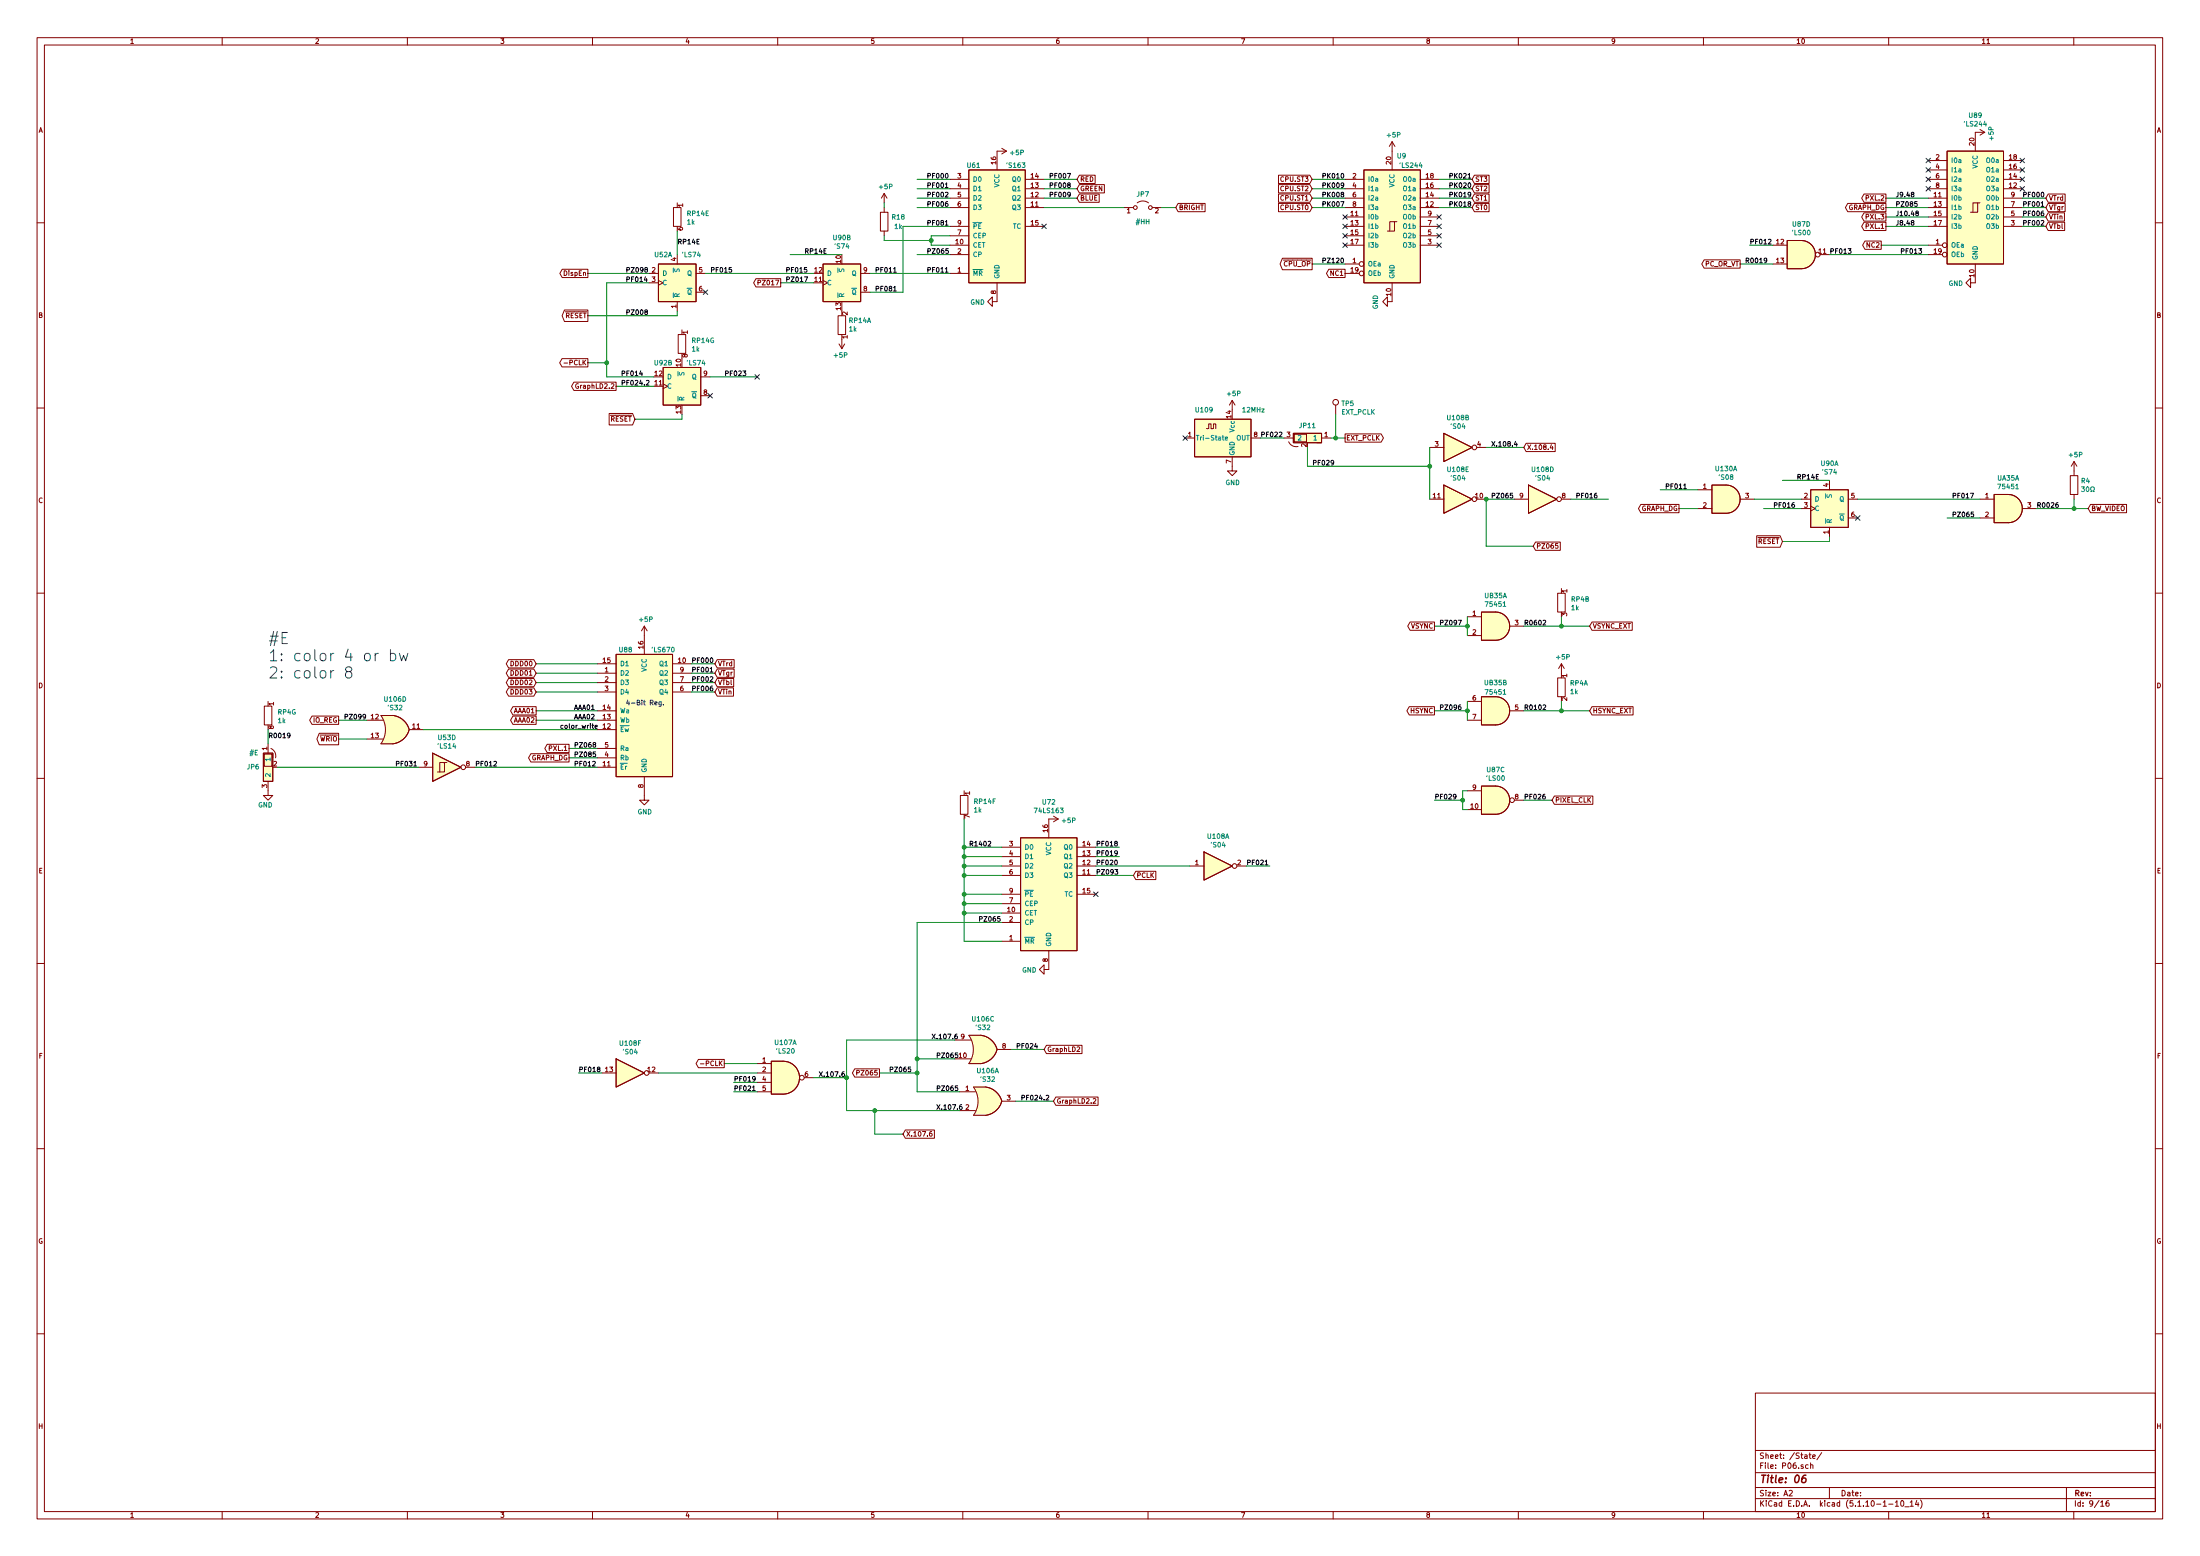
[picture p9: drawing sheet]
EESchema Schematic File Version 4
EELAYER 30 0
EELAYER END
$Descr A2 23386 16535
encoding utf-8
Sheet 9 16
Title "06 "
Date ""
Rev ""
Comp ""
Comment1 ""
Comment2 ""
Comment3 ""
Comment4 ""
$EndDescr
$Comp
L 74xx:74LS244 U9
U 1 1
P 14800 2400
AR Path="/627500B5/6275093B" Ref="U9"  Part="1" 
AR Path="/62047FF5/6275093B" Ref="U?"  Part="1" 
AR Path="/62192231/6275093B" Ref="U?"  Part="1" 
AR Path="/63E57914/6275093B" Ref="U?"  Part="1" 
F 0 "U9" H 14900 3150 50  0000 C CNN
F 1 "'LS244" H 15000 3050 50  0000 C CNN
F 2 "Package_DIP:DIP-20_W7.62mm" H 14800 2400 50  0001 C CNN
F 3 "http://www.ti.com/lit/ds/symlink/sn74ls244.pdf" H 14800 2400 50  0001 C CNN
	1    14800 2400
	1    0    0    -1  
$EndComp
Wire Wire Line
	13950 1900 14300 1900
Text Label 14050 1900 0    50   ~ 0
PK010
Text GLabel 13950 1900 0    50   Input ~ 0
CPU.ST3
Wire Wire Line
	13950 2000 14300 2000
Text Label 14050 2000 0    50   ~ 0
PK009
Wire Wire Line
	13950 2100 14300 2100
Text Label 14050 2100 0    50   ~ 0
PK008
Wire Wire Line
	13950 2200 14300 2200
Text Label 14050 2200 0    50   ~ 0
PK007
Wire Wire Line
	15300 1900 15650 1900
Text Label 15400 1900 0    50   ~ 0
PK021
Wire Wire Line
	15300 2000 15650 2000
Text Label 15400 2000 0    50   ~ 0
PK020
Wire Wire Line
	15300 2100 15650 2100
Text Label 15400 2100 0    50   ~ 0
PK019
Wire Wire Line
	15300 2200 15650 2200
Text Label 15400 2200 0    50   ~ 0
PK018
$Comp
L power:+5P #PWR0128
U 1 1
P 14800 1600
AR Path="/627500B5/621700B3" Ref="#PWR0128"  Part="1" 
AR Path="/62192231/621700B3" Ref="#PWR?"  Part="1" 
AR Path="/63E57914/621700B3" Ref="#PWR?"  Part="1" 
F 0 "#PWR0128" H 14800 1450 50  0001 C CNN
F 1 "+5P" H 14815 1773 50  0000 C CNN
F 2 "" H 14800 1600 50  0001 C CNN
F 3 "" H 14800 1600 50  0001 C CNN
	1    14800 1600
	1    0    0    -1  
$EndComp
$Comp
L power:GND #PWR0129
U 1 1
P 14800 3200
AR Path="/627500B5/62174381" Ref="#PWR0129"  Part="1" 
AR Path="/62192231/62174381" Ref="#PWR?"  Part="1" 
AR Path="/63E57914/62174381" Ref="#PWR?"  Part="1" 
F 0 "#PWR0129" H 14800 2950 50  0001 C CNN
F 1 "GND" H 14805 3027 50  0000 C CNN
F 2 "" H 14800 3200 50  0001 C CNN
F 3 "" H 14800 3200 50  0001 C CNN
	1    14800 3200
	0    1    1    0   
$EndComp
$Comp
L 74xx:74LS32 U106
U 4 1
P 4200 7750
AR Path="/627500B5/62350357" Ref="U106"  Part="4" 
AR Path="/63E57914/62350357" Ref="U?"  Part="4" 
F 0 "U106" H 4200 8075 50  0000 C CNN
F 1 "'S32" H 4200 7984 50  0000 C CNN
F 2 "Package_DIP:DIP-14_W7.62mm" H 4200 7750 50  0001 C CNN
F 3 "http://www.ti.com/lit/gpn/sn74LS32" H 4200 7750 50  0001 C CNN
	4    4200 7750
	1    0    0    -1  
$EndComp
Text Label 3900 7650 2    50   ~ 0
PZ099
Wire Wire Line
	3900 7650 3600 7650
$Comp
L 74xx:74LS670 U88
U 1 1
P 6850 7550
AR Path="/627500B5/623540BA" Ref="U88"  Part="1" 
AR Path="/63E57914/623540BA" Ref="U?"  Part="1" 
F 0 "U88" H 6650 8200 50  0000 C CNN
F 1 "'LS670" H 7050 8200 50  0000 C CNN
F 2 "Package_DIP:DIP-16_W7.62mm" H 6850 7550 50  0001 C CNN
F 3 "http://www.ti.com/lit/gpn/sn74LS670" H 6850 7550 50  0001 C CNN
	1    6850 7550
	1    0    0    -1  
$EndComp
Text GLabel 3600 7650 0    50   Output ~ 0
IO_REG
$Comp
L 74xx:74LS14 U53
U 4 1
P 4750 8150
AR Path="/627500B5/6236D784" Ref="U53"  Part="4" 
AR Path="/63E57914/6236D784" Ref="U?"  Part="4" 
F 0 "U53" H 4750 8467 50  0000 C CNN
F 1 "'LS14" H 4750 8376 50  0000 C CNN
F 2 "Package_DIP:DIP-14_W7.62mm" H 4750 8150 50  0001 C CNN
F 3 "http://www.ti.com/lit/gpn/sn74LS14" H 4750 8150 50  0001 C CNN
	4    4750 8150
	1    0    0    -1  
$EndComp
Text Label 7350 7350 0    50   ~ 0
PF006
Text GLabel 13950 2200 0    50   Input ~ 0
CPU.ST0
Text GLabel 13950 2100 0    50   Input ~ 0
CPU.ST1
Text GLabel 13950 2000 0    50   Input ~ 0
CPU.ST2
$Comp
L Oscillator:ACO-xxxMHz-A U109
U 1 1
P 13100 4650
F 0 "U109" H 12700 4950 50  0000 L CNN
F 1 "12MHz" H 13200 4950 50  0000 L CNN
F 2 "Oscillator:Oscillator_DIP-14" H 13550 4300 50  0001 C CNN
F 3 "http://www.conwin.com/datasheets/cx/cx030.pdf" H 12825 4775 50  0001 C CNN
	1    13100 4650
	1    0    0    -1  
$EndComp
$Comp
L power:GND #PWR0208
U 1 1
P 13100 4950
F 0 "#PWR0208" H 13100 4700 50  0001 C CNN
F 1 "GND" H 13105 4777 50  0000 C CNN
F 2 "" H 13100 4950 50  0001 C CNN
F 3 "" H 13100 4950 50  0001 C CNN
	1    13100 4950
	1    0    0    -1  
$EndComp
$Comp
L power:+5P #PWR0209
U 1 1
P 13100 4350
F 0 "#PWR0209" H 13100 4200 50  0001 C CNN
F 1 "+5P" H 13115 4523 50  0000 C CNN
F 2 "" H 13100 4350 50  0001 C CNN
F 3 "" H 13100 4350 50  0001 C CNN
	1    13100 4350
	1    0    0    -1  
$EndComp
Wire Wire Line
	13400 4650 13650 4650
Wire Wire Line
	14150 4650 14200 4650
Text GLabel 14300 4650 2    50   Output ~ 0
EXT_PCLK
Wire Wire Line
	13900 4750 13900 4950
NoConn ~ 12600 4650
$Comp
L 74xx:74LS04 U108
U 2 1
P 15500 4750
F 0 "U108" H 15500 5067 50  0000 C CNN
F 1 "'S04" H 15500 4976 50  0000 C CNN
F 2 "Package_DIP:DIP-14_W7.62mm" H 15500 4750 50  0001 C CNN
F 3 "http://www.ti.com/lit/gpn/sn74LS04" H 15500 4750 50  0001 C CNN
	2    15500 4750
	1    0    0    -1  
$EndComp
$Comp
L 74xx:74LS04 U108
U 5 1
P 15500 5300
F 0 "U108" H 15500 5617 50  0000 C CNN
F 1 "'S04" H 15500 5526 50  0000 C CNN
F 2 "Package_DIP:DIP-14_W7.62mm" H 15500 5300 50  0001 C CNN
F 3 "http://www.ti.com/lit/gpn/sn74LS04" H 15500 5300 50  0001 C CNN
	5    15500 5300
	1    0    0    -1  
$EndComp
Wire Wire Line
	15200 5300 15200 4950
Wire Wire Line
	13900 4950 15200 4950
Connection ~ 15200 4950
Wire Wire Line
	15200 4950 15200 4750
Text Label 13950 4950 0    50   ~ 0
PF029
Text Label 13400 4650 0    50   ~ 0
PF022
$Comp
L LOET.DE:M20-Jumper.2 JP11
U 1 1
P 13900 4650
F 0 "JP11" H 13900 4783 50  0000 C CNN
F 1 "#G" H 13950 4850 50  0001 C CNN
F 2 "Connector_PinHeader_2.54mm:PinHeader_1x03_P2.54mm_Vertical" H 13900 4750 50  0001 C CNN
F 3 "" H 13900 4750 50  0001 C CNN
	1    13900 4650
	1    0    0    -1  
$EndComp
$Comp
L LOET.DE:75451 UB35
U 1 1
P 15600 6550
F 0 "UB35" H 15900 6775 50  0000 C CNN
F 1 "75451" H 15900 6684 50  0000 C CNN
F 2 "Package_DIP:DIP-8_W7.62mm" H 15820 6630 50  0001 C CNN
F 3 "http://www.ti.com/lit/gpn/sn74LS09" H 15820 6630 50  0001 C CNN
	1    15600 6550
	1    0    0    -1  
$EndComp
$Comp
L LOET.DE:75451 UB35
U 2 1
P 15600 7450
F 0 "UB35" H 15900 7650 50  0000 C CNN
F 1 "75451" H 15900 7550 50  0000 C CNN
F 2 "Package_DIP:DIP-8_W7.62mm" H 15820 7530 50  0001 C CNN
F 3 "http://www.ti.com/lit/gpn/sn74LS09" H 15820 7530 50  0001 C CNN
	2    15600 7450
	1    0    0    -1  
$EndComp
Text Label 16200 7550 0    50   ~ 0
R0102
Text Label 16200 6650 0    50   ~ 0
R0602
Wire Wire Line
	16200 7550 16600 7550
Wire Wire Line
	16200 6650 16600 6650
Text GLabel 16900 7550 2    50   Input ~ 0
HSYNC_EXT
Text GLabel 16900 6650 2    50   Input ~ 0
VSYNC_EXT
$Comp
L LOET.DE:75451 UA35
U 1 1
P 21050 5300
F 0 "UA35" H 21350 5525 50  0000 C CNN
F 1 "75451" H 21350 5434 50  0000 C CNN
F 2 "Package_DIP:DIP-8_W7.62mm" H 21270 5380 50  0001 C CNN
F 3 "http://www.ti.com/lit/gpn/sn74LS09" H 21270 5380 50  0001 C CNN
	1    21050 5300
	1    0    0    -1  
$EndComp
Text GLabel 22200 5400 2    50   Input ~ 0
BW_VIDEO
Wire Wire Line
	21650 5400 22050 5400
Text Label 21650 5400 0    50   ~ 0
R0026
Text GLabel 11450 2100 2    50   Input ~ 0
BLUE
Text GLabel 11450 2000 2    50   Input ~ 0
GREEN
$Comp
L power:GND #PWR0210
U 1 1
P 10600 3200
F 0 "#PWR0210" H 10600 2950 50  0001 C CNN
F 1 "GND" V 10605 3072 50  0000 R CNN
F 2 "" H 10600 3200 50  0001 C CNN
F 3 "" H 10600 3200 50  0001 C CNN
	1    10600 3200
	0    1    1    0   
$EndComp
$Comp
L power:+5P #PWR0211
U 1 1
P 10600 1600
F 0 "#PWR0211" H 10600 1450 50  0001 C CNN
F 1 "+5P" V 10615 1728 50  0000 L CNN
F 2 "" H 10600 1600 50  0001 C CNN
F 3 "" H 10600 1600 50  0001 C CNN
	1    10600 1600
	0    1    1    0   
$EndComp
Text Label 11150 2100 0    50   ~ 0
PF009
Text Label 11150 2000 0    50   ~ 0
PF008
Wire Wire Line
	11100 1900 11450 1900
Text Label 11150 1900 0    50   ~ 0
PF007
Text GLabel 11450 1900 2    50   Input ~ 0
RED
NoConn ~ 11100 2400
Text GLabel 12500 2200 2    50   Input ~ 0
BRIGHT
Wire Wire Line
	12350 2200 12500 2200
Text GLabel 15650 2200 2    50   Input ~ 0
ST0
Text GLabel 15650 2100 2    50   Input ~ 0
ST1
Text GLabel 15650 2000 2    50   Input ~ 0
ST2
Text GLabel 15650 1900 2    50   Input ~ 0
ST3
Text GLabel 13950 2800 0    50   Output ~ 0
~CPU_OP
Wire Wire Line
	13950 2800 14300 2800
Text Label 14050 2800 0    50   ~ 0
PZ120
Text Label 15300 7550 0    50   ~ 0
PZ096
Wire Wire Line
	15250 7550 15600 7550
Text GLabel 15250 7550 0    50   Output ~ 0
HSYNC
Wire Wire Line
	15600 7450 15600 7550
Connection ~ 15600 7550
Wire Wire Line
	15600 7550 15600 7650
Text Label 15300 6650 0    50   ~ 0
PZ097
Wire Wire Line
	15250 6650 15600 6650
Text GLabel 15250 6650 0    50   Output ~ 0
VSYNC
Wire Wire Line
	15600 6550 15600 6650
Connection ~ 15600 6650
Wire Wire Line
	15600 6650 15600 6750
Wire Wire Line
	5050 8150 6350 8150
NoConn ~ 14300 2300
NoConn ~ 15300 2300
NoConn ~ 14300 2400
NoConn ~ 15300 2400
NoConn ~ 14300 2500
NoConn ~ 15300 2500
NoConn ~ 15300 2600
NoConn ~ 14300 2600
Text GLabel 14300 2900 0    50   Output ~ 0
NC1
$Comp
L Connector:TestPoint TP?
U 1 1
P 14200 4400
AR Path="/61F621A7/639E5D11" Ref="TP?"  Part="1" 
AR Path="/627500B5/639E5D11" Ref="TP5"  Part="1" 
F 0 "TP5" H 14258 4518 50  0000 L CNN
F 1 "EXT_PCLK" H 14258 4427 50  0000 L CNN
F 2 "Connector_PinHeader_1.00mm:PinHeader_1x01_P1.00mm_Vertical" H 14400 4400 50  0001 C CNN
F 3 "~" H 14400 4400 50  0001 C CNN
	1    14200 4400
	1    0    0    -1  
$EndComp
Wire Wire Line
	14200 4400 14200 4650
Connection ~ 14200 4650
Wire Wire Line
	14200 4650 14300 4650
$Comp
L power:GND #PWR0132
U 1 1
P 2850 8400
AR Path="/627500B5/62373EEC" Ref="#PWR0132"  Part="1" 
AR Path="/63E57914/62373EEC" Ref="#PWR?"  Part="1" 
F 0 "#PWR0132" H 2850 8150 50  0001 C CNN
F 1 "GND" H 2900 8250 50  0000 R CNN
F 2 "" H 2850 8400 50  0001 C CNN
F 3 "" H 2850 8400 50  0001 C CNN
	1    2850 8400
	1    0    0    -1  
$EndComp
Text Notes 2850 7400 0    118  ~ 0
#E\n1: color 4 or bw\n2: color 8\n\n
Wire Wire Line
	10100 2500 9900 2500
Wire Wire Line
	9900 2500 9900 2550
Wire Wire Line
	9900 2600 10100 2600
$Comp
L 74xx:74LS163 U72
U 1 1
P 11150 9500
F 0 "U72" H 11150 10481 50  0000 C CNN
F 1 "74LS163" H 11150 10390 50  0000 C CNN
F 2 "Package_DIP:DIP-16_W7.62mm" H 11150 9500 50  0001 C CNN
F 3 "http://www.ti.com/lit/gpn/sn74LS163" H 11150 9500 50  0001 C CNN
	1    11150 9500
	1    0    0    -1  
$EndComp
$Comp
L power:GND #PWR0560
U 1 1
P 11150 10300
F 0 "#PWR0560" H 11150 10050 50  0001 C CNN
F 1 "GND" V 11155 10172 50  0000 R CNN
F 2 "" H 11150 10300 50  0001 C CNN
F 3 "" H 11150 10300 50  0001 C CNN
	1    11150 10300
	0    1    1    0   
$EndComp
$Comp
L power:+5P #PWR0561
U 1 1
P 11150 8700
F 0 "#PWR0561" H 11150 8550 50  0001 C CNN
F 1 "+5P" V 11165 8828 50  0000 L CNN
F 2 "" H 11150 8700 50  0001 C CNN
F 3 "" H 11150 8700 50  0001 C CNN
	1    11150 8700
	0    1    1    0   
$EndComp
Wire Wire Line
	10650 9000 10250 9000
Wire Wire Line
	10250 9000 10250 9100
Wire Wire Line
	10250 9600 10650 9600
Wire Wire Line
	10650 9300 10250 9300
Connection ~ 10250 9300
Wire Wire Line
	10250 9300 10250 9500
Wire Wire Line
	10650 9200 10250 9200
Connection ~ 10250 9200
Wire Wire Line
	10250 9200 10250 9300
Wire Wire Line
	10650 9100 10250 9100
Connection ~ 10250 9100
Wire Wire Line
	10250 9100 10250 9200
$Comp
L 74xx:74LS32 U106
U 3 1
P 10450 11150
F 0 "U106" H 10450 11475 50  0000 C CNN
F 1 "'S32" H 10450 11384 50  0000 C CNN
F 2 "" H 10450 11150 50  0001 C CNN
F 3 "http://www.ti.com/lit/gpn/sn74LS32" H 10450 11150 50  0001 C CNN
	3    10450 11150
	1    0    0    -1  
$EndComp
$Comp
L 74xx:74LS32 U106
U 1 1
P 10500 11700
F 0 "U106" H 10500 12025 50  0000 C CNN
F 1 "'S32" H 10500 11934 50  0000 C CNN
F 2 "" H 10500 11700 50  0001 C CNN
F 3 "http://www.ti.com/lit/gpn/sn74LS32" H 10500 11700 50  0001 C CNN
	1    10500 11700
	1    0    0    -1  
$EndComp
Wire Wire Line
	9350 11400 9750 11400
Text Label 9450 11400 0    50   ~ 0
PZ065
Text GLabel 9350 11400 0    50   Output ~ 0
PZ065
Text Label 20750 5300 0    50   ~ 0
PF017
$Comp
L 74xx:74LS74 U90
U 1 1
P 19450 5400
F 0 "U90" H 19450 5881 50  0000 C CNN
F 1 "'S74" H 19450 5790 50  0000 C CNN
F 2 "Package_DIP:DIP-14_W7.62mm" H 19450 5400 50  0001 C CNN
F 3 "74xx/74hc_hct74.pdf" H 19450 5400 50  0001 C CNN
	1    19450 5400
	1    0    0    -1  
$EndComp
Wire Wire Line
	19750 5300 21050 5300
$Comp
L Jumper:Jumper_2_Open HH?
U 1 1
P 12150 2200
AR Path="/61F621A7/65405EFF" Ref="HH?"  Part="1" 
AR Path="/627500B5/65405EFF" Ref="JP7"  Part="1" 
F 0 "JP7" H 12150 2343 50  0000 C CNN
F 1 "#HH" H 12150 2050 50  0000 C CNN
F 2 "Connector_PinHeader_2.54mm:PinHeader_1x02_P2.54mm_Vertical" H 12150 2200 50  0001 C CNN
F 3 "~" H 12150 2200 50  0001 C CNN
	1    12150 2200
	1    0    0    -1  
$EndComp
$Comp
L Device:R R18
U 1 1
P 9400 2350
F 0 "R18" H 9550 2400 50  0000 C CNN
F 1 "1k" H 9550 2300 50  0000 C CNN
F 2 "Resistor_THT:R_Axial_DIN0207_L6.3mm_D2.5mm_P10.16mm_Horizontal" V 9330 2350 50  0001 C CNN
F 3 "~" H 9400 2350 50  0001 C CNN
	1    9400 2350
	1    0    0    -1  
$EndComp
Connection ~ 9900 2550
Wire Wire Line
	9900 2550 9900 2600
$Comp
L power:+5P #PWR0572
U 1 1
P 9400 2150
F 0 "#PWR0572" H 9400 2000 50  0001 C CNN
F 1 "+5P" H 9415 2323 50  0000 C CNN
F 2 "" H 9400 2150 50  0001 C CNN
F 3 "" H 9400 2150 50  0001 C CNN
	1    9400 2150
	1    0    0    -1  
$EndComp
Wire Wire Line
	9400 2150 9400 2200
Wire Wire Line
	9400 2500 9400 2550
Wire Wire Line
	9400 2550 9900 2550
$Comp
L 74xx:74LS74 U90
U 2 1
P 8950 3000
F 0 "U90" H 8950 3481 50  0000 C CNN
F 1 "'S74" H 8950 3390 50  0000 C CNN
F 2 "Package_DIP:DIP-14_W7.62mm" H 8950 3000 50  0001 C CNN
F 3 "74xx/74hc_hct74.pdf" H 8950 3000 50  0001 C CNN
	2    8950 3000
	1    0    0    -1  
$EndComp
Wire Wire Line
	10100 2900 9250 2900
Text Label 9850 2900 0    50   ~ 0
PF011
Text Label 9300 2900 0    50   ~ 0
PF011
Text Label 6100 8150 0    50   ~ 0
PF012
Text Label 5050 8150 0    50   ~ 0
PF012
Text Label 4200 8150 0    50   ~ 0
PF031
$Comp
L LOET.DE:M20-Jumper.1 JP6
U 1 1
P 2850 8150
F 0 "JP6" V 2850 8238 50  0000 L CNN
F 1 "#E" V 3000 8300 50  0000 C CNN
F 2 "Connector_PinHeader_2.54mm:PinHeader_1x03_P2.54mm_Vertical" H 2850 8250 50  0001 C CNN
F 3 "" H 2850 8250 50  0001 C CNN
	1    2850 8150
	0    -1   -1   0   
$EndComp
$Comp
L 74xx:74LS00 U?
U 4 1
P 19150 2700
AR Path="/620162E0/6276555B" Ref="U?"  Part="4" 
AR Path="/627500B5/6276555B" Ref="U87"  Part="4" 
F 0 "U87" H 19150 3025 50  0000 C CNN
F 1 "'LS00" H 19150 2934 50  0000 C CNN
F 2 "Package_DIP:DIP-14_W7.62mm" H 19150 2700 50  0001 C CNN
F 3 "http://www.ti.com/lit/gpn/sn74ls00" H 19150 2700 50  0001 C CNN
	4    19150 2700
	1    0    0    -1  
$EndComp
Text Label 18550 2800 0    50   ~ 0
R0019
Text GLabel 18500 2800 0    50   Output ~ 0
PC_OR_VT
Wire Wire Line
	18500 2800 18850 2800
$Comp
L 74xx:74LS244 U89
U 1 1
P 21000 2200
F 0 "U89" H 21000 3181 50  0000 C CNN
F 1 "'LS244" H 21000 3090 50  0000 C CNN
F 2 "Package_DIP:DIP-20_W7.62mm" H 21000 2200 50  0001 C CNN
F 3 "http://www.ti.com/lit/ds/symlink/sn74ls244.pdf" H 21000 2200 50  0001 C CNN
	1    21000 2200
	1    0    0    -1  
$EndComp
$Comp
L power:+5P #PWR0579
U 1 1
P 21000 1400
AR Path="/627500B5/62779CA0" Ref="#PWR0579"  Part="1" 
AR Path="/62192231/62779CA0" Ref="#PWR?"  Part="1" 
AR Path="/63E57914/62779CA0" Ref="#PWR?"  Part="1" 
F 0 "#PWR0579" H 21000 1250 50  0001 C CNN
F 1 "+5P" H 21015 1573 50  0000 C CNN
F 2 "" H 21000 1400 50  0001 C CNN
F 3 "" H 21000 1400 50  0001 C CNN
	1    21000 1400
	0    1    1    0   
$EndComp
$Comp
L power:GND #PWR0580
U 1 1
P 21000 3000
F 0 "#PWR0580" H 21000 2750 50  0001 C CNN
F 1 "GND" V 21005 2872 50  0000 R CNN
F 2 "" H 21000 3000 50  0001 C CNN
F 3 "" H 21000 3000 50  0001 C CNN
	1    21000 3000
	0    1    1    0   
$EndComp
Text Label 19450 2700 0    50   ~ 0
PF013
Text Label 20200 2700 0    50   ~ 0
PF013
Wire Wire Line
	19450 2700 20500 2700
Text Label 9300 3100 0    50   ~ 0
PF081
Wire Wire Line
	9250 3100 9600 3100
Wire Wire Line
	9600 3100 9600 2400
Wire Wire Line
	9600 2400 10100 2400
Text Label 9850 2400 0    50   ~ 0
PF081
Wire Wire Line
	11100 2200 11950 2200
Wire Wire Line
	11100 2100 11450 2100
Wire Wire Line
	11100 2000 11450 2000
$Comp
L 74xx:74LS163 U61
U 1 1
P 10600 2400
F 0 "U61" H 10350 3050 50  0000 C CNN
F 1 "'S163" H 10800 3050 50  0000 C CNN
F 2 "Package_DIP:DIP-16_W7.62mm" H 10600 2400 50  0001 C CNN
F 3 "http://www.ti.com/lit/gpn/sn74LS163" H 10600 2400 50  0001 C CNN
	1    10600 2400
	1    0    0    -1  
$EndComp
Text Label 9850 2700 0    50   ~ 0
PZ065
Wire Wire Line
	9750 2700 10100 2700
Text Label 9850 1900 0    50   ~ 0
PF000
Wire Wire Line
	9750 1900 10100 1900
Text Label 7350 7050 0    50   ~ 0
PF000
Wire Wire Line
	7350 7050 7600 7050
Wire Wire Line
	7350 7350 7600 7350
Text Label 21500 2100 0    50   ~ 0
PF000
Wire Wire Line
	21500 2100 21750 2100
Text Label 9850 2000 0    50   ~ 0
PF001
Wire Wire Line
	9750 2000 10100 2000
Text Label 7350 7150 0    50   ~ 0
PF001
Wire Wire Line
	7350 7150 7600 7150
Text Label 21500 2200 0    50   ~ 0
PF001
Wire Wire Line
	21500 2200 21750 2200
Text Label 9850 2100 0    50   ~ 0
PF002
Wire Wire Line
	9750 2100 10100 2100
Text Label 7350 7250 0    50   ~ 0
PF002
Wire Wire Line
	7350 7250 7600 7250
Text Label 21500 2400 0    50   ~ 0
PF002
Wire Wire Line
	21500 2400 21750 2400
Text Label 9850 2200 0    50   ~ 0
PF006
Wire Wire Line
	9750 2200 10100 2200
Text Label 21500 2300 0    50   ~ 0
PF006
Wire Wire Line
	21500 2300 21750 2300
NoConn ~ 20500 1700
NoConn ~ 20500 1800
NoConn ~ 20500 1900
NoConn ~ 20500 2000
NoConn ~ 21500 2000
NoConn ~ 21500 1900
NoConn ~ 21500 1800
NoConn ~ 21500 1700
Text GLabel 20000 2600 0    50   Output ~ 0
NC2
Wire Wire Line
	20000 2600 20500 2600
Text Label 6100 7550 0    50   ~ 0
AAA01
Wire Wire Line
	5700 7550 6350 7550
Text GLabel 5700 7550 0    50   Output ~ 0
AAA01
Wire Wire Line
	5700 7650 6350 7650
Text GLabel 5700 7650 0    50   Output ~ 0
AAA02
Text Label 6100 7650 0    50   ~ 0
AAA02
$Comp
L 74xx:74LS74 U52
U 1 1
P 7200 3000
F 0 "U52" H 7050 3300 50  0000 C CNN
F 1 "'LS74" H 7350 3300 50  0000 C CNN
F 2 "Package_DIP:DIP-14_W7.62mm" H 7200 3000 50  0001 C CNN
F 3 "74xx/74hc_hct74.pdf" H 7200 3000 50  0001 C CNN
	1    7200 3000
	1    0    0    -1  
$EndComp
Text GLabel 6250 2900 0    50   Output ~ 0
DispEn
Wire Wire Line
	6250 2900 6900 2900
Text Label 6650 2900 0    50   ~ 0
PZ098
Text Label 6650 3350 0    50   ~ 0
PZ008
Text GLabel 6250 3350 0    50   Output ~ 0
~RESET
Wire Wire Line
	7200 3350 7200 3300
Wire Wire Line
	6250 3350 7200 3350
Text Label 6650 3000 0    50   ~ 0
PF014
$Comp
L 74xx:74LS74 U92
U 2 1
P 7250 4100
F 0 "U92" H 7050 4350 50  0000 C CNN
F 1 "'LS74" H 7400 4350 50  0000 C CNN
F 2 "Package_DIP:DIP-14_W7.62mm" H 7250 4100 50  0001 C CNN
F 3 "74xx/74hc_hct74.pdf" H 7250 4100 50  0001 C CNN
	2    7250 4100
	1    0    0    -1  
$EndComp
Text Label 6600 4000 0    50   ~ 0
PF014
Wire Wire Line
	6450 3000 6450 3850
Wire Wire Line
	6450 3000 6900 3000
Wire Wire Line
	6450 4000 6950 4000
$Comp
L Device:R_Network07_Split RP14
U 5 1
P 7200 2300
F 0 "RP14" H 7298 2338 50  0000 L CNN
F 1 "1k" H 7298 2247 50  0000 L CNN
F 2 "Resistor_THT:R_Array_SIP8" V 7120 2300 50  0001 C CNN
F 3 "http://www.vishay.com/docs/31509/csc.pdf" H 7200 2300 50  0001 C CNN
	5    7200 2300
	1    0    0    -1  
$EndComp
Text Label 7200 2600 0    50   ~ 0
RP14E
Wire Wire Line
	19450 5100 18950 5100
Text Label 19100 5100 0    50   ~ 0
RP14E
Text Label 8550 2700 0    50   ~ 0
RP14E
Wire Wire Line
	8950 2700 8400 2700
Wire Wire Line
	7500 2900 8650 2900
Text Label 7550 2900 0    50   ~ 0
PF015
Text Label 8350 2900 0    50   ~ 0
PF015
$Comp
L 74xx:74LS04 U108
U 4 1
P 16400 5300
F 0 "U108" H 16400 5617 50  0000 C CNN
F 1 "'S04" H 16400 5526 50  0000 C CNN
F 2 "Package_DIP:DIP-14_W7.62mm" H 16400 5300 50  0001 C CNN
F 3 "http://www.ti.com/lit/gpn/sn74LS04" H 16400 5300 50  0001 C CNN
	4    16400 5300
	1    0    0    -1  
$EndComp
Wire Wire Line
	15800 5300 16100 5300
Wire Wire Line
	19150 5400 18750 5400
Text Label 18850 5400 0    50   ~ 0
PF016
Wire Wire Line
	16700 5300 17100 5300
Text Label 16750 5300 0    50   ~ 0
PF016
Text Label 15850 5300 0    50   ~ 0
PZ065
Text Label 15850 4750 0    50   ~ 0
X.108.4
Wire Wire Line
	15800 4750 16200 4750
Text GLabel 16200 4750 2    50   Input ~ 0
X.108.4
Wire Wire Line
	18950 5750 19450 5750
Wire Wire Line
	19450 5750 19450 5700
Wire Wire Line
	6750 4450 7250 4450
Wire Wire Line
	7250 4450 7250 4400
Text GLabel 6750 4450 0    50   Input ~ 0
~RESET
Text GLabel 18950 5750 0    50   Input ~ 0
~RESET
$Comp
L Device:R_Network07_Split RP4
U 1 1
P 16600 7300
F 0 "RP4" H 16688 7346 50  0000 L CNN
F 1 "1k" H 16688 7255 50  0000 L CNN
F 2 "Resistor_THT:R_Array_SIP8" V 16520 7300 50  0001 C CNN
F 3 "http://www.vishay.com/docs/31509/csc.pdf" H 16600 7300 50  0001 C CNN
	1    16600 7300
	1    0    0    -1  
$EndComp
Wire Wire Line
	16600 7450 16600 7550
Connection ~ 16600 7550
Wire Wire Line
	16600 7550 16900 7550
$Comp
L power:+5P #PWR0713
U 1 1
P 16600 7150
F 0 "#PWR0713" H 16600 7000 50  0001 C CNN
F 1 "+5P" H 16615 7323 50  0000 C CNN
F 2 "" H 16600 7150 50  0001 C CNN
F 3 "" H 16600 7150 50  0001 C CNN
	1    16600 7150
	1    0    0    -1  
$EndComp
$Comp
L Device:R R?
U 1 1
P 22050 5150
AR Path="/62047FF5/64E0ED03" Ref="R?"  Part="1" 
AR Path="/627500B5/64E0ED03" Ref="R4"  Part="1" 
F 0 "R4" H 22120 5196 50  0000 L CNN
F 1 "30Ω" H 22120 5105 50  0000 L CNN
F 2 "Resistor_THT:R_Axial_DIN0414_L11.9mm_D4.5mm_P20.32mm_Horizontal" V 21980 5150 50  0001 C CNN
F 3 "~" H 22050 5150 50  0001 C CNN
	1    22050 5150
	1    0    0    -1  
$EndComp
Wire Wire Line
	22050 5300 22050 5400
Connection ~ 22050 5400
Wire Wire Line
	22050 5400 22200 5400
$Comp
L power:+5P #PWR0716
U 1 1
P 22050 5000
F 0 "#PWR0716" H 22050 4850 50  0001 C CNN
F 1 "+5P" H 22065 5173 50  0000 C CNN
F 2 "" H 22050 5000 50  0001 C CNN
F 3 "" H 22050 5000 50  0001 C CNN
	1    22050 5000
	1    0    0    -1  
$EndComp
$Comp
L Device:R_Network07_Split RP4
U 2 1
P 16600 6400
F 0 "RP4" H 16698 6438 50  0000 L CNN
F 1 "1k" H 16698 6347 50  0000 L CNN
F 2 "Resistor_THT:R_Array_SIP8" V 16520 6400 50  0001 C CNN
F 3 "http://www.vishay.com/docs/31509/csc.pdf" H 16600 6400 50  0001 C CNN
	2    16600 6400
	1    0    0    -1  
$EndComp
Wire Wire Line
	16600 6550 16600 6650
Connection ~ 16600 6650
Wire Wire Line
	16600 6650 16900 6650
Text GLabel 12050 9300 2    50   Input ~ 0
PCLK
Text Label 11650 9300 0    50   ~ 0
PZ093
Wire Wire Line
	11650 9300 12050 9300
Text Label 11650 9200 0    50   ~ 0
PF020
$Comp
L 74xx:74LS04 U108
U 1 1
P 12950 9200
F 0 "U108" H 12950 9517 50  0000 C CNN
F 1 "'S04" H 12950 9426 50  0000 C CNN
F 2 "Package_DIP:DIP-14_W7.62mm" H 12950 9200 50  0001 C CNN
F 3 "http://www.ti.com/lit/gpn/sn74LS04" H 12950 9200 50  0001 C CNN
	1    12950 9200
	1    0    0    -1  
$EndComp
Wire Wire Line
	11650 9200 12650 9200
Wire Wire Line
	10650 9500 10250 9500
Connection ~ 10250 9500
Wire Wire Line
	10250 9500 10250 9600
Wire Wire Line
	10650 9700 10250 9700
Wire Wire Line
	10250 9700 10250 9600
Connection ~ 10250 9600
NoConn ~ 11650 9500
Wire Wire Line
	10650 10000 10250 10000
Wire Wire Line
	10250 10000 10250 9700
Connection ~ 10250 9700
Text Label 11650 9100 0    50   ~ 0
PF019
Wire Wire Line
	11650 9100 11900 9100
Text Label 11650 9000 0    50   ~ 0
PF018
Wire Wire Line
	11650 9000 11900 9000
$Comp
L Device:R_Network07_Split RP14
U 6 1
P 10250 8550
F 0 "RP14" H 10348 8588 50  0000 L CNN
F 1 "1k" H 10348 8497 50  0000 L CNN
F 2 "Resistor_THT:R_Array_SIP8" V 10170 8550 50  0001 C CNN
F 3 "http://www.vishay.com/docs/31509/csc.pdf" H 10250 8550 50  0001 C CNN
	6    10250 8550
	1    0    0    -1  
$EndComp
Wire Wire Line
	10250 9000 10250 8700
Connection ~ 10250 9000
Text Label 10300 9000 0    50   ~ 0
R1402
Wire Wire Line
	3900 7850 3600 7850
Text GLabel 3600 7850 0    50   Output ~ 0
~WRIO
Wire Wire Line
	2950 8150 4450 8150
Wire Wire Line
	4500 7750 6350 7750
Text Label 2850 7850 0    50   ~ 0
R0019
Wire Wire Line
	2850 7750 2850 7900
$Comp
L Device:R_Network07_Split RP4
U 7 1
P 2850 7600
F 0 "RP4" H 2948 7638 50  0000 L CNN
F 1 "1k" H 2948 7547 50  0000 L CNN
F 2 "Resistor_THT:R_Array_SIP8" V 2770 7600 50  0001 C CNN
F 3 "http://www.vishay.com/docs/31509/csc.pdf" H 2850 7600 50  0001 C CNN
	7    2850 7600
	1    0    0    -1  
$EndComp
Text Notes 6650 7500 0    50   ~ 0
4-Bit Reg.\n
$Comp
L power:GND #PWR0727
U 1 1
P 6850 8450
F 0 "#PWR0727" H 6850 8200 50  0001 C CNN
F 1 "GND" H 6855 8277 50  0000 C CNN
F 2 "" H 6850 8450 50  0001 C CNN
F 3 "" H 6850 8450 50  0001 C CNN
	1    6850 8450
	1    0    0    -1  
$EndComp
$Comp
L power:+5P #PWR0728
U 1 1
P 6850 6750
F 0 "#PWR0728" H 6850 6600 50  0001 C CNN
F 1 "+5P" H 6865 6923 50  0000 C CNN
F 2 "" H 6850 6750 50  0001 C CNN
F 3 "" H 6850 6750 50  0001 C CNN
	1    6850 6750
	1    0    0    -1  
$EndComp
Wire Wire Line
	20500 2200 20050 2200
Text Label 20150 2400 0    50   ~ 0
J8.48
Wire Wire Line
	20500 2100 20050 2100
Text Label 20150 2100 0    50   ~ 0
J9.48
Wire Wire Line
	20500 2300 20050 2300
Text Label 20150 2300 0    50   ~ 0
J10.48
Wire Wire Line
	10750 11150 11100 11150
Text GLabel 11100 11150 2    50   Input ~ 0
GraphLD2
Wire Wire Line
	15800 5300 15800 5800
Wire Wire Line
	15800 5800 16300 5800
Connection ~ 15800 5300
Text GLabel 16300 5800 2    50   Input ~ 0
PZ065
$Comp
L 74xx:74LS00 U87
U 3 1
P 15900 8500
F 0 "U87" H 15900 8825 50  0000 C CNN
F 1 "'LS00" H 15900 8734 50  0000 C CNN
F 2 "" H 15900 8500 50  0001 C CNN
F 3 "http://www.ti.com/lit/gpn/sn74ls00" H 15900 8500 50  0001 C CNN
	3    15900 8500
	1    0    0    -1  
$EndComp
Wire Wire Line
	15600 8400 15550 8400
Wire Wire Line
	15550 8400 15550 8500
Wire Wire Line
	15550 8600 15600 8600
Connection ~ 15550 8500
Wire Wire Line
	15550 8500 15550 8600
Text Label 15250 8500 0    50   ~ 0
PF029
Wire Wire Line
	15250 8500 15550 8500
Text Label 16200 8500 0    50   ~ 0
PF026
Wire Wire Line
	16200 8500 16500 8500
Text GLabel 16500 8500 2    50   Input ~ 0
PIXEL_CLK
Text Label 10800 11150 0    50   ~ 0
PF024
$Comp
L 74xx:74LS20 U107
U 1 1
P 8350 11450
F 0 "U107" H 8350 11825 50  0000 C CNN
F 1 "'LS20" H 8350 11734 50  0000 C CNN
F 2 "" H 8350 11450 50  0001 C CNN
F 3 "http://www.ti.com/lit/gpn/sn74LS20" H 8350 11450 50  0001 C CNN
	1    8350 11450
	1    0    0    -1  
$EndComp
Text Label 9950 11800 0    50   ~ 0
X.107.6
Text Label 8700 11450 0    50   ~ 0
X.107.6
Wire Wire Line
	8650 11450 9000 11450
Text Label 9900 11050 0    50   ~ 0
X.107.6
Text GLabel 9600 12050 2    50   Input ~ 0
X.107.6
Wire Wire Line
	9300 11800 9300 12050
Wire Wire Line
	9300 12050 9600 12050
Connection ~ 9300 11800
Wire Wire Line
	9300 11800 10200 11800
Wire Wire Line
	10800 11700 11200 11700
Text GLabel 11200 11700 2    50   Input ~ 0
GraphLD2.2
Text Label 10850 11700 0    50   ~ 0
PF024.2
Wire Wire Line
	5700 7250 6350 7250
Text GLabel 5700 7250 0    50   BiDi ~ 0
DDD02
Wire Wire Line
	5700 7150 6350 7150
Text GLabel 5700 7150 0    50   BiDi ~ 0
DDD01
Wire Wire Line
	5700 7050 6350 7050
Text GLabel 5700 7050 0    50   BiDi ~ 0
DDD00
Wire Wire Line
	5700 7350 6350 7350
Text GLabel 5700 7350 0    50   BiDi ~ 0
DDD03
Text Label 5950 7750 0    50   ~ 0
color_write
Text Label 18600 2600 0    50   ~ 0
PF012
Wire Wire Line
	18600 2600 18850 2600
Wire Wire Line
	20500 2400 20050 2400
Text GLabel 20050 2400 0    50   Output ~ 0
PXL.1
Text Label 13250 9200 0    50   ~ 0
PF021
Wire Wire Line
	13250 9200 13500 9200
Text Label 7800 11600 0    50   ~ 0
PF021
Wire Wire Line
	7800 11600 8050 11600
Wire Wire Line
	9000 11050 9000 11450
Wire Wire Line
	9000 11050 10150 11050
Wire Wire Line
	9000 11800 9300 11800
Connection ~ 9000 11450
Wire Wire Line
	9000 11450 9000 11800
Connection ~ 9750 11400
Wire Wire Line
	9750 11400 9750 11600
Wire Wire Line
	7700 11300 8050 11300
Text GLabel 7700 11300 0    50   Output ~ 0
-PCLK
$Comp
L 74xx:74LS04 U108
U 6 1
P 6700 11400
F 0 "U108" H 6700 11717 50  0000 C CNN
F 1 "'S04" H 6700 11626 50  0000 C CNN
F 2 "" H 6700 11400 50  0001 C CNN
F 3 "http://www.ti.com/lit/gpn/sn74LS04" H 6700 11400 50  0001 C CNN
	6    6700 11400
	1    0    0    -1  
$EndComp
Wire Wire Line
	8050 11400 7000 11400
Text Label 7800 11500 0    50   ~ 0
PF019
Wire Wire Line
	7800 11500 8050 11500
Text Label 20150 2200 0    50   ~ 0
PZ085
Text Label 6100 8050 0    50   ~ 0
PZ085
Text GLabel 20050 2200 0    50   Output ~ 0
GRAPH_DG
Text GLabel 6050 7950 0    50   Output ~ 0
PXL.1
Wire Wire Line
	6050 7950 6350 7950
Text Label 6100 7950 0    50   ~ 0
PZ068
Text Label 20750 5500 0    50   ~ 0
PZ065
Wire Wire Line
	20700 5500 21050 5500
Text Label 10400 9800 0    50   ~ 0
PZ065
Wire Wire Line
	9750 9800 10650 9800
Text Label 9950 11600 0    50   ~ 0
PZ065
Wire Wire Line
	9750 11600 10200 11600
Text Label 9950 11250 0    50   ~ 0
PZ065
$Comp
L 74xx:74LS08 U130
U 1 1
P 18350 5300
F 0 "U130" H 18350 5625 50  0000 C CNN
F 1 "'S08" H 18350 5534 50  0000 C CNN
F 2 "" H 18350 5300 50  0001 C CNN
F 3 "http://www.ti.com/lit/gpn/sn74LS08" H 18350 5300 50  0001 C CNN
	1    18350 5300
	1    0    0    -1  
$EndComp
Wire Wire Line
	19150 5300 18650 5300
NoConn ~ 19750 5500
Text GLabel 7600 7250 2    50   Input ~ 0
VTbl
Text GLabel 7600 7050 2    50   Input ~ 0
VTrd
Text GLabel 7600 7150 2    50   Input ~ 0
VTgr
Text Label 8350 3000 0    50   ~ 0
PZ017
Wire Wire Line
	8300 3000 8650 3000
Text GLabel 8300 3000 0    50   Output ~ 0
PZ017
$Comp
L Device:R_Network07_Split RP14
U 1 1
P 8950 3450
F 0 "RP14" H 8880 3404 50  0000 R CNN
F 1 "1k" H 8880 3495 50  0000 R CNN
F 2 "Resistor_THT:R_Array_SIP8" V 8870 3450 50  0001 C CNN
F 3 "http://www.vishay.com/docs/31509/csc.pdf" H 8950 3450 50  0001 C CNN
	1    8950 3450
	-1   0    0    1   
$EndComp
$Comp
L power:+5P #PWR0799
U 1 1
P 8950 3600
F 0 "#PWR0799" H 8950 3450 50  0001 C CNN
F 1 "+5P" H 8965 3773 50  0000 C CNN
F 2 "" H 8950 3600 50  0001 C CNN
F 3 "" H 8950 3600 50  0001 C CNN
	1    8950 3600
	-1   0    0    1   
$EndComp
Wire Wire Line
	17650 5200 18050 5200
Text Label 17700 5200 0    50   ~ 0
PF011
Text GLabel 17850 5400 0    50   Output ~ 0
GRAPH_DG
Wire Wire Line
	17850 5400 18050 5400
Text GLabel 6250 3850 0    50   Output ~ 0
-PCLK
Wire Wire Line
	6250 3850 6450 3850
Connection ~ 6450 3850
Wire Wire Line
	6450 3850 6450 4000
Text Label 6150 11400 0    50   ~ 0
PF018
Wire Wire Line
	6150 11400 6400 11400
Text GLabel 20050 2300 0    50   Output ~ 0
PXL.3
Text GLabel 20050 2100 0    50   Output ~ 0
PXL.2
Text GLabel 21750 2400 2    50   Input ~ 0
VTbl
Text GLabel 21750 2100 2    50   Input ~ 0
VTrd
Text GLabel 21750 2300 2    50   Input ~ 0
VTin
Text GLabel 7600 7350 2    50   Input ~ 0
VTin
Text GLabel 21750 2200 2    50   Input ~ 0
VTgr
Text GLabel 6050 8050 0    50   Output ~ 0
GRAPH_DG
Wire Wire Line
	6050 8050 6350 8050
Wire Wire Line
	7200 2450 7200 2700
NoConn ~ 7500 3100
Wire Wire Line
	9750 9800 9750 11250
Wire Wire Line
	10150 11250 9750 11250
Connection ~ 9750 11250
Wire Wire Line
	9750 11250 9750 11400
Text GLabel 6550 4100 0    50   Output ~ 0
GraphLD2.2
Wire Wire Line
	6550 4100 6950 4100
Text Label 6600 4100 0    50   ~ 0
PF024.2
$Comp
L Device:R_Network07_Split RP14
U 7 1
P 7250 3650
F 0 "RP14" H 7349 3688 50  0000 L CNN
F 1 "1k" H 7349 3597 50  0000 L CNN
F 2 "Resistor_THT:R_Array_SIP8" V 7170 3650 50  0001 C CNN
F 3 "http://www.vishay.com/docs/31509/csc.pdf" H 7250 3650 50  0001 C CNN
	7    7250 3650
	1    0    0    -1  
$EndComp
Text Label 7700 4000 0    50   ~ 0
PF023
Wire Wire Line
	8050 4000 7550 4000
NoConn ~ 7550 4200
NoConn ~ 8050 4000
$EndSCHEMATC
